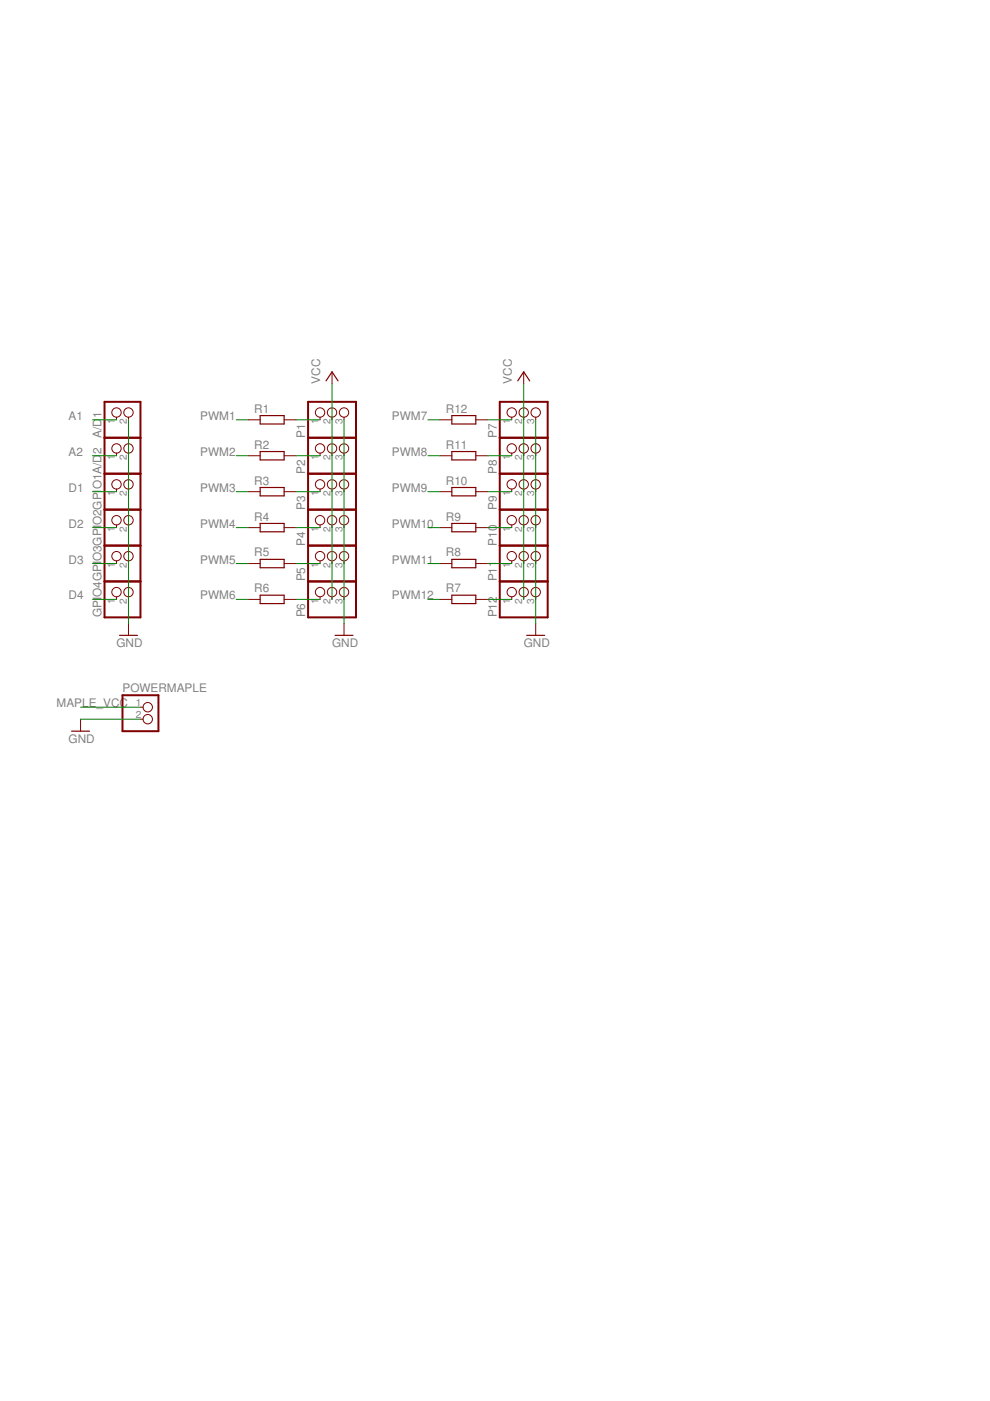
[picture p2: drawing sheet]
<svg xmlns="http://www.w3.org/2000/svg" width="210mm" height="297mm" viewBox="0 0 210 297" stroke-linecap="round" stroke-linejoin="round" font-family="sans-serif">
<g fill="none" stroke="#800000" stroke-width=".42">
<path d="M22.2 85.2h7.6v45.7h-7.6zM22.2 92.8h7.6M65.3 85.2h10.2v45.7h-10.2zM65.3 92.8h10.2M106 85.2h10.1v45.7h-10.1zM106 92.8h10.1M22.2 100.4h7.6M22.2 108.1h7.6M22.2 115.7h7.6M65.3 100.4h10.2M65.3 108.1h10.2M65.3 115.7h10.2"/>
<path d="M106 100.4h10.1M106 108.1h10.1M106 115.7h10.1M22.2 123.3h7.6M65.3 123.3h10.2M106 123.3h10.1M26 147.4h7.6v7.6h-7.6z"/>
</g>
<g fill="none" stroke="#800000" stroke-width=".21">
<path d="M70.4 78.8v2.6M111 78.8v2.6M24.7 88.5v.5M24.7 96.1v.5M27.2 88.5v.5M27.2 96.1v.5M52.6 89h2.6M52.6 96.6h2.6M60.2 89h2.6M60.2 96.6h2.6M67.9 88.5v.5M67.9 96.1v.5"/>
<path d="M70.4 88.5v.5M70.4 96.1v.5M72.9 88.5v.5M72.9 96.1v.5M93.3 89h2.5M93.3 96.6h2.5M100.9 89h2.5M100.9 96.6h2.5M108.5 88.5v.5M108.5 96.1v.5M111 88.5v.5M111 96.1v.5"/>
<path d="M113.6 88.5v.5M113.6 96.1v.5M24.7 103.7v.5M24.7 111.3v.6M24.7 118.9v.6M27.2 103.7v.5M27.2 111.3v.6M27.2 118.9v.6M52.6 104.2h2.6M52.6 111.9h2.6M52.6 119.5h2.6M60.2 104.2h2.6"/>
<path d="M60.2 111.9h2.6M60.2 119.5h2.6M67.9 103.7v.5M67.9 111.3v.6M67.9 118.9v.6M70.4 103.7v.5M70.4 111.3v.6M70.4 118.9v.6M72.9 103.7v.5M72.9 111.3v.6M72.9 118.9v.6M93.3 104.2h2.5"/>
<path d="M93.3 111.9h2.5M93.3 119.5h2.5M100.9 104.2h2.5M100.9 111.9h2.5M100.9 119.5h2.5M108.5 103.7v.5M108.5 111.3v.6M108.5 118.9v.6M111 103.7v.5M111 111.3v.6M111 118.9v.6M113.6 103.7v.5"/>
<path d="M113.6 111.3v.6M113.6 118.9v.6M24.7 126.5v.6M27.2 126.5v.6M27.2 132.2v2.5M52.6 127.1h2.6M60.2 127.1h2.6M67.9 126.5v.6M70.4 126.5v.6M72.9 126.5v.6M72.9 132.2v2.5M93.3 127.1h2.5"/>
<path d="M100.9 127.1h2.5M108.5 126.5v.6M111 126.5v.6M113.6 126.5v.6M113.6 132.2v2.5M17.1 152.5v2.5M29.8 149.9h.5M29.8 152.5h.5"/>
<circle cx="24.7" cy="87.5" r=".99"/>
<circle cx="24.7" cy="95.1" r=".99"/>
<circle cx="27.2" cy="87.5" r=".99"/>
<circle cx="27.2" cy="95.1" r=".99"/>
<circle cx="67.9" cy="95.1" r=".99"/>
<circle cx="67.9" cy="87.5" r=".99"/>
<circle cx="70.4" cy="87.5" r=".99"/>
<circle cx="70.4" cy="95.1" r=".99"/>
<circle cx="72.9" cy="87.5" r=".99"/>
<circle cx="72.9" cy="95.1" r=".99"/>
<circle cx="108.5" cy="87.5" r=".99"/>
<circle cx="108.5" cy="95.1" r=".99"/>
<circle cx="111" cy="87.5" r=".99"/>
<circle cx="111" cy="95.1" r=".99"/>
<circle cx="113.6" cy="87.5" r=".99"/>
<circle cx="113.6" cy="95.1" r=".99"/>
<circle cx="24.7" cy="102.7" r=".99"/>
<circle cx="24.7" cy="110.3" r=".99"/>
<circle cx="24.7" cy="117.9" r=".99"/>
<circle cx="27.2" cy="102.7" r=".99"/>
<circle cx="27.2" cy="110.3" r=".99"/>
<circle cx="27.2" cy="117.9" r=".99"/>
<circle cx="67.9" cy="102.7" r=".99"/>
<circle cx="67.9" cy="117.9" r=".99"/>
<circle cx="67.9" cy="110.3" r=".99"/>
<circle cx="70.4" cy="102.7" r=".99"/>
<circle cx="70.4" cy="117.9" r=".99"/>
<circle cx="70.4" cy="110.3" r=".99"/>
<circle cx="72.9" cy="102.7" r=".99"/>
<circle cx="72.9" cy="110.3" r=".99"/>
<circle cx="72.9" cy="117.9" r=".99"/>
<circle cx="108.5" cy="110.3" r=".99"/>
<circle cx="108.5" cy="117.9" r=".99"/>
<circle cx="108.5" cy="102.7" r=".99"/>
<circle cx="111" cy="102.7" r=".99"/>
<circle cx="111" cy="110.3" r=".99"/>
<circle cx="111" cy="117.9" r=".99"/>
<circle cx="113.6" cy="102.7" r=".99"/>
<circle cx="113.6" cy="110.3" r=".99"/>
<circle cx="113.6" cy="117.9" r=".99"/>
<circle cx="24.7" cy="125.5" r=".99"/>
<circle cx="27.2" cy="125.5" r=".99"/>
<circle cx="67.9" cy="125.5" r=".99"/>
<circle cx="70.4" cy="125.5" r=".99"/>
<circle cx="72.9" cy="125.5" r=".99"/>
<circle cx="108.5" cy="125.5" r=".99"/>
<circle cx="111" cy="125.5" r=".99"/>
<circle cx="113.6" cy="125.5" r=".99"/>
<circle cx="31.3" cy="149.9" r=".99"/>
<circle cx="31.3" cy="152.5" r=".99"/>
</g>
<g fill="none" stroke="#800000" stroke-width=".25">
<path d="M55.2 88.1h5v1.8h-5zM55.2 95.7h5v1.8h-5zM69.1 80.8l1.3-2 1.3 2M95.8 88.1h5.1v1.8h-5.1zM95.8 95.7h5.1v1.8h-5.1zM109.8 80.8l1.2-2 1.3 2M55.2 103.4h5v1.7h-5zM55.2 111h5v1.8h-5zM55.2 118.6h5v1.8h-5zM95.8 103.4h5.1v1.7h-5.1zM95.8 111h5.1v1.8h-5.1zM95.8 118.6h5.1v1.8h-5.1z"/>
<path d="M25.3 134.7h3.8M55.2 126.2h5v1.8h-5zM71 134.7h3.8M95.8 126.2h5.1v1.8h-5.1zM111.7 134.7h3.8M15.2 155h3.8"/>
</g>
<g fill="none" stroke="#008000" stroke-width=".21">
<path d="M19.6 89h5.1M19.6 96.6h5.1M27.2 89v43.2M50.1 89h2.5M50.1 96.6h2.5M62.8 89h5.1M62.8 96.6h5.1M70.4 81.4v45.7M72.9 89v43.2M90.7 89h2.6M90.7 96.6h2.6M103.4 89h5.1"/>
<path d="M103.4 96.6h5.1M111 81.4v45.7M113.6 89v43.2M19.6 104.2h5.1M19.6 111.9h5.1M19.6 119.5h5.1M50.1 104.2h2.5M50.1 111.9h2.5M50.1 119.5h2.5M62.8 104.2h5.1M62.8 111.9h5.1M62.8 119.5h5.1"/>
<path d="M90.7 104.2h2.6M90.7 111.9h2.6M90.7 119.5h2.6M103.4 104.2h5.1M103.4 111.9h5.1M103.4 119.5h5.1M19.6 127.1h5.1M50.1 127.1h2.5M62.8 127.1h5.1M90.7 127.1h2.6M103.4 127.1h5.1M17.1 152.5h12.7"/>
<path d="M17.1 149.9h12.7"/>
</g>
<g font-size="2.5" fill="#808080">
<text x="67.9" y="81.4" transform="rotate(-90 67.9 81.4)">VCC</text>
<text x="108.5" y="81.4" transform="rotate(-90 108.5 81.4)">VCC</text>
<text x="14.5" y="89">A1</text>
<text x="21.5" y="88.6" transform="rotate(-90 21.5 88.6)">1</text>
<text x="42.5" y="89">PWM1</text>
<text x="53.9" y="87.5">R1</text>
<text x="83.1" y="89">PWM7</text>
<text x="94.5" y="87.5">R12</text>
<text x="21.5" y="92.8" transform="rotate(-90 21.5 92.8)">A/D</text>
<text x="53.9" y="95.1">R2</text>
<text x="64.7" y="92.8" transform="rotate(-90 64.7 92.8)">P1</text>
<text x="94.5" y="95.1">R11</text>
<text x="105.3" y="92.8" transform="rotate(-90 105.3 92.8)">P7</text>
<text x="14.5" y="96.6">A2</text>
<text x="21.5" y="96.3" transform="rotate(-90 21.5 96.3)">2</text>
<text x="42.5" y="96.6">PWM2</text>
<text x="64.7" y="100.4" transform="rotate(-90 64.7 100.4)">P2</text>
<text x="83.1" y="96.6">PWM8</text>
<text x="105.3" y="100.4" transform="rotate(-90 105.3 100.4)">P8</text>
<text x="14.5" y="104.2">D1</text>
<text x="21.5" y="103.7" transform="rotate(-90 21.5 103.7)">O1A/D</text>
<text x="42.5" y="104.2">PWM3</text>
<text x="53.9" y="102.7">R3</text>
<text x="83.1" y="104.2">PWM9</text>
<text x="94.5" y="102.7">R10</text>
<text x="14.5" y="111.9">D2</text>
<text x="21.5" y="111.3" transform="rotate(-90 21.5 111.3)">O2GPI</text>
<text x="42.5" y="111.9">PWM4</text>
<text x="53.9" y="110.4">R4</text>
<text x="64.7" y="108" transform="rotate(-90 64.7 108)">P3</text>
<text x="83.1" y="111.9">PWM10</text>
<text x="94.5" y="110.4">R9</text>
<text x="105.3" y="108" transform="rotate(-90 105.3 108)">P9</text>
<text x="14.5" y="119.5">D3</text>
<text x="21.5" y="119" transform="rotate(-90 21.5 119)">O3GPI</text>
<text x="42.5" y="119.5">PWM5</text>
<text x="53.9" y="118">R5</text>
<text x="64.7" y="115.7" transform="rotate(-90 64.7 115.7)">P4</text>
<text x="83.1" y="119.5">PWM11</text>
<text x="94.5" y="118">R8</text>
<text x="105.3" y="115.7" transform="rotate(-90 105.3 115.7)">P10</text>
<text x="53.9" y="125.6">R6</text>
<text x="64.7" y="123.3" transform="rotate(-90 64.7 123.3)">P5</text>
<text x="94.5" y="125.6">R7</text>
<text x="105.3" y="123.3" transform="rotate(-90 105.3 123.3)">P11</text>
<text x="14.5" y="127.1">D4</text>
<text x="21.5" y="130.9" transform="rotate(-90 21.5 130.9)">GPI</text>
<text x="21.5" y="126.6" transform="rotate(-90 21.5 126.6)">O4GPI</text>
<text x="42.5" y="127.1">PWM6</text>
<text x="64.7" y="130.9" transform="rotate(-90 64.7 130.9)">P6</text>
<text x="83.1" y="127.1">PWM12</text>
<text x="105.3" y="130.9" transform="rotate(-90 105.3 130.9)">P12</text>
<text x="24.7" y="137.3">GND</text>
<text x="70.4" y="137.3">GND</text>
<text x="111" y="137.3">GND</text>
<text x="12" y="149.9">MAPLE_VCC</text>
<text x="26" y="146.8">POWERMAPLE</text>
<text x="14.5" y="157.6">GND</text>
</g>
<g font-size="2.1" fill="#808080">
<text x="24.3" y="90" transform="rotate(-90 24.3 90)">1</text>
<text x="26.9" y="90" transform="rotate(-90 26.9 90)">2</text>
<text x="67.5" y="90" transform="rotate(-90 67.5 90)">1</text>
<text x="70.1" y="90" transform="rotate(-90 70.1 90)">2</text>
<text x="72.6" y="90" transform="rotate(-90 72.6 90)">3</text>
<text x="108.1" y="90" transform="rotate(-90 108.1 90)">1</text>
<text x="110.7" y="90" transform="rotate(-90 110.7 90)">2</text>
<text x="113.2" y="90" transform="rotate(-90 113.2 90)">3</text>
<text x="24.3" y="97.6" transform="rotate(-90 24.3 97.6)">1</text>
<text x="26.9" y="97.6" transform="rotate(-90 26.9 97.6)">2</text>
<text x="67.5" y="97.6" transform="rotate(-90 67.5 97.6)">1</text>
<text x="70.1" y="97.6" transform="rotate(-90 70.1 97.6)">2</text>
<text x="72.6" y="97.6" transform="rotate(-90 72.6 97.6)">3</text>
<text x="108.1" y="97.6" transform="rotate(-90 108.1 97.6)">1</text>
<text x="110.7" y="97.6" transform="rotate(-90 110.7 97.6)">2</text>
<text x="113.2" y="97.6" transform="rotate(-90 113.2 97.6)">3</text>
<text x="24.3" y="105.2" transform="rotate(-90 24.3 105.2)">1</text>
<text x="26.9" y="105.2" transform="rotate(-90 26.9 105.2)">2</text>
<text x="67.5" y="105.2" transform="rotate(-90 67.5 105.2)">1</text>
<text x="70.1" y="105.2" transform="rotate(-90 70.1 105.2)">2</text>
<text x="72.6" y="105.2" transform="rotate(-90 72.6 105.2)">3</text>
<text x="108.1" y="105.2" transform="rotate(-90 108.1 105.2)">1</text>
<text x="110.7" y="105.2" transform="rotate(-90 110.7 105.2)">2</text>
<text x="113.2" y="105.2" transform="rotate(-90 113.2 105.2)">3</text>
<text x="24.3" y="112.8" transform="rotate(-90 24.3 112.8)">1</text>
<text x="26.9" y="112.8" transform="rotate(-90 26.9 112.8)">2</text>
<text x="67.5" y="112.8" transform="rotate(-90 67.5 112.8)">1</text>
<text x="70.1" y="112.8" transform="rotate(-90 70.1 112.8)">2</text>
<text x="72.6" y="112.8" transform="rotate(-90 72.6 112.8)">3</text>
<text x="108.1" y="112.8" transform="rotate(-90 108.1 112.8)">1</text>
<text x="110.7" y="112.8" transform="rotate(-90 110.7 112.8)">2</text>
<text x="113.2" y="112.8" transform="rotate(-90 113.2 112.8)">3</text>
<text x="24.3" y="120.5" transform="rotate(-90 24.3 120.5)">1</text>
<text x="26.9" y="120.5" transform="rotate(-90 26.9 120.5)">2</text>
<text x="67.5" y="120.5" transform="rotate(-90 67.5 120.5)">1</text>
<text x="70.1" y="120.5" transform="rotate(-90 70.1 120.5)">2</text>
<text x="72.6" y="120.5" transform="rotate(-90 72.6 120.5)">3</text>
<text x="108.1" y="120.5" transform="rotate(-90 108.1 120.5)">1</text>
<text x="110.7" y="120.5" transform="rotate(-90 110.7 120.5)">2</text>
<text x="113.2" y="120.5" transform="rotate(-90 113.2 120.5)">3</text>
<text x="24.3" y="128.1" transform="rotate(-90 24.3 128.1)">1</text>
<text x="26.9" y="128.1" transform="rotate(-90 26.9 128.1)">2</text>
<text x="67.5" y="128.1" transform="rotate(-90 67.5 128.1)">1</text>
<text x="70.1" y="128.1" transform="rotate(-90 70.1 128.1)">2</text>
<text x="72.6" y="128.1" transform="rotate(-90 72.6 128.1)">3</text>
<text x="108.1" y="128.1" transform="rotate(-90 108.1 128.1)">1</text>
<text x="110.7" y="128.1" transform="rotate(-90 110.7 128.1)">2</text>
<text x="113.2" y="128.1" transform="rotate(-90 113.2 128.1)">3</text>
<text x="28.8" y="149.6">1</text>
<text x="28.8" y="152.1">2</text>
</g>
</svg>
